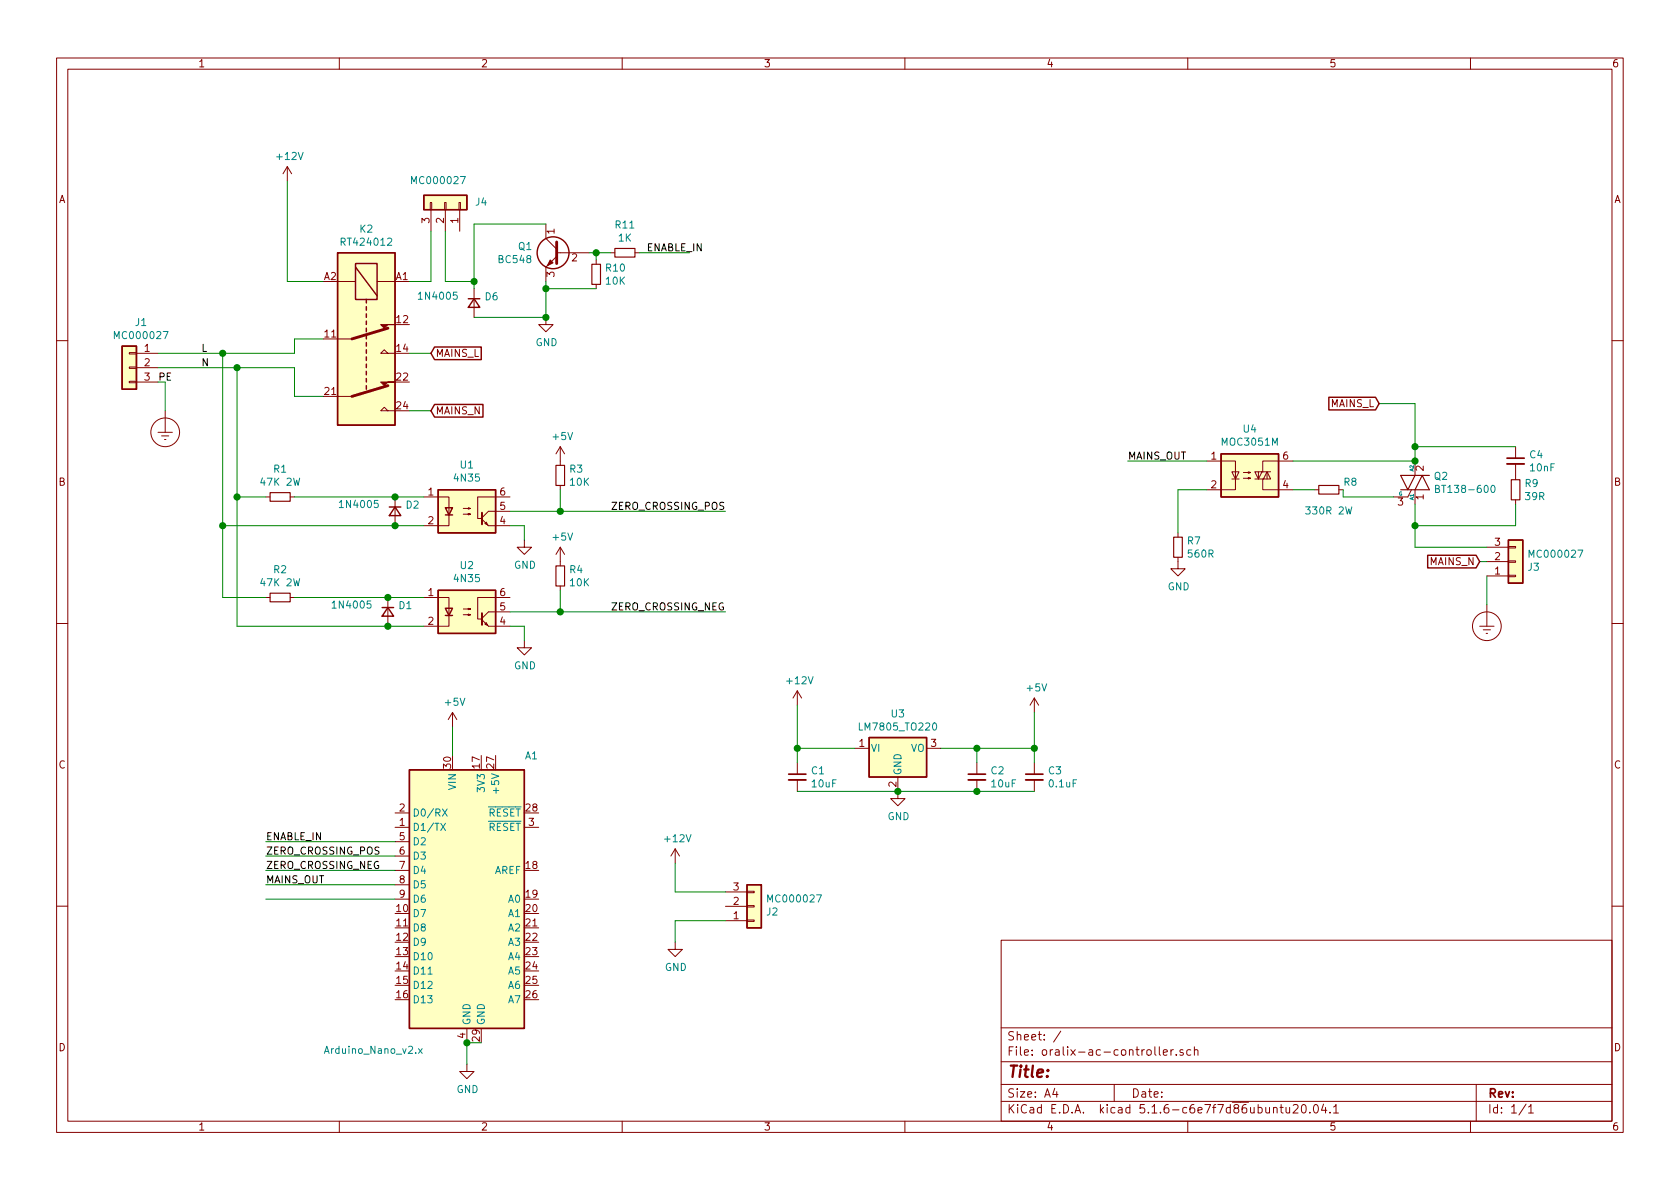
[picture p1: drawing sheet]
EESchema Schematic File Version 4
EELAYER 30 0
EELAYER END
$Descr A4 11693 8268
encoding utf-8
Sheet 1 1
Title ""
Date ""
Rev ""
Comp ""
Comment1 ""
Comment2 ""
Comment3 ""
Comment4 ""
$EndDescr
$Comp
L Connector_Generic:Conn_01x03 J1
U 1 1
P 900 2550
F 0 "J1" H 818 2867 50  0000 C CNN
F 1 "MC000027" H 818 2776 50  0000 C CNN
F 2 "Connector_Phoenix_MSTB:PhoenixContact_MSTBA_2,5_3-G-5,08_1x03_P5.08mm_Horizontal" H 900 2550 50  0001 C CNN
F 3 "~" H 900 2550 50  0001 C CNN
	1    900  2550
	-1   0    0    -1  
$EndComp
Wire Wire Line
	1100 2650 1150 2650
Wire Wire Line
	1150 2650 1150 2850
$Comp
L power:Earth_Protective #PWR01
U 1 1
P 1150 2850
F 0 "#PWR01" H 1400 2600 50  0001 C CNN
F 1 "Earth_Protective" H 1600 2700 50  0001 C CNN
F 2 "" H 1150 2750 50  0001 C CNN
F 3 "~" H 1150 2750 50  0001 C CNN
	1    1150 2850
	1    0    0    -1  
$EndComp
Wire Wire Line
	1100 2450 1550 2450
Wire Wire Line
	1100 2550 1650 2550
Wire Wire Line
	1850 3450 1650 3450
Wire Wire Line
	1650 3450 1650 2550
Wire Wire Line
	1550 2450 1550 3650
$Comp
L Device:R_Small R1
U 1 1
P 1950 3450
F 0 "R1" V 1754 3450 50  0000 C CNN
F 1 "47K 2W" V 1845 3450 50  0000 C CNN
F 2 "Resistor_THT:R_Axial_DIN0516_L15.5mm_D5.0mm_P20.32mm_Horizontal" H 1950 3450 50  0001 C CNN
F 3 "~" H 1950 3450 50  0001 C CNN
	1    1950 3450
	0    1    1    0   
$EndComp
$Comp
L Isolator:4N35 U1
U 1 1
P 3250 3550
F 0 "U1" H 3250 3875 50  0000 C CNN
F 1 "4N35" H 3250 3784 50  0000 C CNN
F 2 "Package_DIP:DIP-6_W7.62mm" H 3050 3350 50  0001 L CIN
F 3 "https://www.vishay.com/docs/81181/4n35.pdf" H 3250 3550 50  0001 L CNN
	1    3250 3550
	1    0    0    -1  
$EndComp
$Comp
L Relay_SolidState:MOC3051M U4
U 1 1
P 8700 3300
F 0 "U4" H 8700 3625 50  0000 C CNN
F 1 "MOC3051M" H 8700 3534 50  0000 C CNN
F 2 "Package_DIP:DIP-6_W7.62mm" H 8500 3100 50  0001 L CIN
F 3 "http://www.fairchildsemi.com/ds/MO/MOC3052M.pdf" H 8700 3300 50  0001 L CNN
	1    8700 3300
	1    0    0    -1  
$EndComp
Wire Wire Line
	8400 3400 8200 3400
Wire Wire Line
	8200 3400 8200 3700
$Comp
L Device:R_Small R7
U 1 1
P 8200 3800
F 0 "R7" H 8259 3846 50  0000 L CNN
F 1 "560R" H 8259 3755 50  0000 L CNN
F 2 "Resistor_THT:R_Axial_DIN0207_L6.3mm_D2.5mm_P10.16mm_Horizontal" H 8200 3800 50  0001 C CNN
F 3 "~" H 8200 3800 50  0001 C CNN
	1    8200 3800
	1    0    0    -1  
$EndComp
$Comp
L power:GND #PWR014
U 1 1
P 8200 3900
F 0 "#PWR014" H 8200 3650 50  0001 C CNN
F 1 "GND" H 8205 3727 50  0000 C CNN
F 2 "" H 8200 3900 50  0001 C CNN
F 3 "" H 8200 3900 50  0001 C CNN
	1    8200 3900
	1    0    0    -1  
$EndComp
$Comp
L Triac_Thyristor:BT138-600 Q2
U 1 1
P 9850 3350
F 0 "Q2" H 9978 3396 50  0000 L CNN
F 1 "BT138-600" H 9978 3305 50  0000 L CNN
F 2 "Package_TO_SOT_THT:TO-220-3_Vertical" H 10050 3275 50  0001 L CIN
F 3 "https://assets.nexperia.com/documents/data-sheet/BT138_SER_D_E.pdf" H 9850 3350 50  0001 L CNN
	1    9850 3350
	1    0    0    -1  
$EndComp
Wire Wire Line
	9000 3400 9150 3400
$Comp
L Device:R_Small R8
U 1 1
P 9250 3400
F 0 "R8" V 9300 3250 50  0000 C CNN
F 1 "330R 2W" V 9100 3400 50  0000 C CNN
F 2 "Resistor_THT:R_Axial_DIN0516_L15.5mm_D5.0mm_P20.32mm_Horizontal" H 9250 3400 50  0001 C CNN
F 3 "~" H 9250 3400 50  0001 C CNN
	1    9250 3400
	0    -1   -1   0   
$EndComp
Wire Wire Line
	9850 3500 9850 3650
Wire Wire Line
	9850 3200 9850 3100
Connection ~ 9850 3200
Wire Wire Line
	9850 2800 9600 2800
$Comp
L Connector_Generic:Conn_01x03 J3
U 1 1
P 10550 3900
F 0 "J3" H 10630 3942 50  0000 L CNN
F 1 "MC000027" H 10630 3851 50  0000 L CNN
F 2 "Connector_Phoenix_MSTB:PhoenixContact_MSTBA_2,5_3-G-5,08_1x03_P5.08mm_Horizontal" H 10550 3900 50  0001 C CNN
F 3 "~" H 10550 3900 50  0001 C CNN
	1    10550 3900
	1    0    0    1   
$EndComp
Wire Wire Line
	10350 3900 10300 3900
Wire Wire Line
	9850 3800 10350 3800
Wire Wire Line
	10350 4000 10350 4200
$Comp
L power:Earth_Protective #PWR016
U 1 1
P 10350 4200
F 0 "#PWR016" H 10600 3950 50  0001 C CNN
F 1 "Earth_Protective" H 10800 4050 50  0001 C CNN
F 2 "" H 10350 4100 50  0001 C CNN
F 3 "~" H 10350 4100 50  0001 C CNN
	1    10350 4200
	1    0    0    -1  
$EndComp
$Comp
L Device:C_Small C4
U 1 1
P 10550 3200
F 0 "C4" H 10642 3246 50  0000 L CNN
F 1 "10nF" H 10642 3155 50  0000 L CNN
F 2 "Capacitor_THT:C_Rect_L16.5mm_W4.7mm_P15.00mm_MKT" H 10550 3200 50  0001 C CNN
F 3 "~" H 10550 3200 50  0001 C CNN
	1    10550 3200
	1    0    0    -1  
$EndComp
$Comp
L Device:R_Small R9
U 1 1
P 10550 3400
F 0 "R9" H 10609 3446 50  0000 L CNN
F 1 "39R" H 10609 3355 50  0000 L CNN
F 2 "Resistor_THT:R_Axial_DIN0207_L6.3mm_D2.5mm_P10.16mm_Horizontal" H 10550 3400 50  0001 C CNN
F 3 "~" H 10550 3400 50  0001 C CNN
	1    10550 3400
	1    0    0    -1  
$EndComp
Wire Wire Line
	10550 3500 10550 3650
Wire Wire Line
	10550 3650 9850 3650
Connection ~ 9850 3650
Wire Wire Line
	9850 3650 9850 3800
Wire Wire Line
	10550 3100 9850 3100
Connection ~ 9850 3100
Wire Wire Line
	7850 3200 8400 3200
Text Label 7850 3200 0    50   ~ 0
MAINS_OUT
Text GLabel 9600 2800 0    50   Input ~ 0
MAINS_L
Text GLabel 10300 3900 0    50   Input ~ 0
MAINS_N
$Comp
L power:+5V #PWR07
U 1 1
P 3900 3200
F 0 "#PWR07" H 3900 3050 50  0001 C CNN
F 1 "+5V" H 3915 3373 50  0000 C CNN
F 2 "" H 3900 3200 50  0001 C CNN
F 3 "" H 3900 3200 50  0001 C CNN
	1    3900 3200
	1    0    0    -1  
$EndComp
$Comp
L Device:R_Small R3
U 1 1
P 3900 3300
F 0 "R3" H 3959 3346 50  0000 L CNN
F 1 "10K" H 3959 3255 50  0000 L CNN
F 2 "Resistor_THT:R_Axial_DIN0207_L6.3mm_D2.5mm_P10.16mm_Horizontal" H 3900 3300 50  0001 C CNN
F 3 "~" H 3900 3300 50  0001 C CNN
	1    3900 3300
	1    0    0    -1  
$EndComp
Wire Wire Line
	3550 3550 3900 3550
Wire Wire Line
	3900 3550 3900 3400
Wire Wire Line
	3550 3650 3650 3650
Wire Wire Line
	3650 3650 3650 3750
$Comp
L power:GND #PWR05
U 1 1
P 3650 3750
F 0 "#PWR05" H 3650 3500 50  0001 C CNN
F 1 "GND" H 3655 3577 50  0000 C CNN
F 2 "" H 3650 3750 50  0001 C CNN
F 3 "" H 3650 3750 50  0001 C CNN
	1    3650 3750
	1    0    0    -1  
$EndComp
Connection ~ 3900 3550
Text Label 1850 5950 0    50   ~ 0
ZERO_CROSSING_POS
Wire Wire Line
	3900 3550 5050 3550
Wire Wire Line
	9000 3200 9850 3200
Wire Wire Line
	9350 3400 9350 3450
Wire Wire Line
	9350 3450 9700 3450
Wire Wire Line
	9850 2800 9850 3100
$Comp
L MCU_Module:Arduino_Nano_v2.x A1
U 1 1
P 3250 6250
F 0 "A1" H 3700 7250 50  0000 C CNN
F 1 "Arduino_Nano_v2.x" H 2600 5200 50  0000 C CNN
F 2 "Module:Arduino_Nano" H 3250 6250 50  0001 C CIN
F 3 "https://www.arduino.cc/en/uploads/Main/ArduinoNanoManual23.pdf" H 3250 6250 50  0001 C CNN
	1    3250 6250
	1    0    0    -1  
$EndComp
$Comp
L power:GND #PWR03
U 1 1
P 3250 7400
F 0 "#PWR03" H 3250 7150 50  0001 C CNN
F 1 "GND" H 3255 7227 50  0000 C CNN
F 2 "" H 3250 7400 50  0001 C CNN
F 3 "" H 3250 7400 50  0001 C CNN
	1    3250 7400
	1    0    0    -1  
$EndComp
Wire Wire Line
	3250 7400 3250 7250
Wire Wire Line
	3250 7250 3350 7250
Connection ~ 3250 7250
Wire Wire Line
	1850 5850 2750 5850
Wire Wire Line
	2750 6150 1850 6150
Wire Wire Line
	2750 6250 1850 6250
Text Label 1850 5850 0    50   ~ 0
ENABLE_IN
Text Label 1850 6150 0    50   ~ 0
MAINS_OUT
$Comp
L Connector_Generic:Conn_01x03 J2
U 1 1
P 5250 6300
F 0 "J2" H 5330 6342 50  0000 L CNN
F 1 "MC000027" H 5330 6251 50  0000 L CNN
F 2 "Connector_Phoenix_MSTB:PhoenixContact_MSTBA_2,5_3-G-5,08_1x03_P5.08mm_Horizontal" H 5250 6300 50  0001 C CNN
F 3 "~" H 5250 6300 50  0001 C CNN
	1    5250 6300
	1    0    0    1   
$EndComp
Wire Wire Line
	5050 6200 4700 6200
Wire Wire Line
	4700 6200 4700 6000
$Comp
L power:+12V #PWR08
U 1 1
P 4700 6000
F 0 "#PWR08" H 4700 5850 50  0001 C CNN
F 1 "+12V" H 4715 6173 50  0000 C CNN
F 2 "" H 4700 6000 50  0001 C CNN
F 3 "" H 4700 6000 50  0001 C CNN
	1    4700 6000
	1    0    0    -1  
$EndComp
Wire Wire Line
	5050 6400 4700 6400
Wire Wire Line
	4700 6400 4700 6550
$Comp
L power:GND #PWR09
U 1 1
P 4700 6550
F 0 "#PWR09" H 4700 6300 50  0001 C CNN
F 1 "GND" H 4705 6377 50  0000 C CNN
F 2 "" H 4700 6550 50  0001 C CNN
F 3 "" H 4700 6550 50  0001 C CNN
	1    4700 6550
	1    0    0    -1  
$EndComp
$Comp
L Regulator_Linear:LM7805_TO220 U3
U 1 1
P 6250 5200
F 0 "U3" H 6250 5442 50  0000 C CNN
F 1 "LM7805_TO220" H 6250 5351 50  0000 C CNN
F 2 "Package_TO_SOT_THT:TO-220-3_Vertical" H 6250 5425 50  0001 C CIN
F 3 "http://www.fairchildsemi.com/ds/LM/LM7805.pdf" H 6250 5150 50  0001 C CNN
	1    6250 5200
	1    0    0    -1  
$EndComp
Wire Wire Line
	5950 5200 5550 5200
Wire Wire Line
	5550 5200 5550 4900
$Comp
L power:+12V #PWR012
U 1 1
P 5550 4900
F 0 "#PWR012" H 5550 4750 50  0001 C CNN
F 1 "+12V" H 5565 5073 50  0000 C CNN
F 2 "" H 5550 4900 50  0001 C CNN
F 3 "" H 5550 4900 50  0001 C CNN
	1    5550 4900
	1    0    0    -1  
$EndComp
$Comp
L power:GND #PWR013
U 1 1
P 6250 5500
F 0 "#PWR013" H 6250 5250 50  0001 C CNN
F 1 "GND" H 6255 5327 50  0000 C CNN
F 2 "" H 6250 5500 50  0001 C CNN
F 3 "" H 6250 5500 50  0001 C CNN
	1    6250 5500
	1    0    0    -1  
$EndComp
$Comp
L Device:C_Small C1
U 1 1
P 5550 5400
F 0 "C1" H 5642 5446 50  0000 L CNN
F 1 "10uF" H 5642 5355 50  0000 L CNN
F 2 "Capacitor_THT:C_Disc_D8.0mm_W2.5mm_P5.00mm" H 5550 5400 50  0001 C CNN
F 3 "~" H 5550 5400 50  0001 C CNN
	1    5550 5400
	1    0    0    -1  
$EndComp
Wire Wire Line
	5550 5300 5550 5200
Connection ~ 5550 5200
Wire Wire Line
	5550 5500 6250 5500
Connection ~ 6250 5500
$Comp
L Device:C_Small C2
U 1 1
P 6800 5400
F 0 "C2" H 6892 5446 50  0000 L CNN
F 1 "10uF" H 6892 5355 50  0000 L CNN
F 2 "Capacitor_THT:C_Disc_D8.0mm_W2.5mm_P5.00mm" H 6800 5400 50  0001 C CNN
F 3 "~" H 6800 5400 50  0001 C CNN
	1    6800 5400
	1    0    0    -1  
$EndComp
Wire Wire Line
	6550 5200 6800 5200
Wire Wire Line
	6800 5300 6800 5200
Connection ~ 6800 5200
Wire Wire Line
	6800 5200 7200 5200
Wire Wire Line
	6800 5500 6250 5500
$Comp
L Device:C_Small C3
U 1 1
P 7200 5400
F 0 "C3" H 7292 5446 50  0000 L CNN
F 1 "0.1uF" H 7292 5355 50  0000 L CNN
F 2 "Capacitor_THT:C_Disc_D8.0mm_W2.5mm_P5.00mm" H 7200 5400 50  0001 C CNN
F 3 "~" H 7200 5400 50  0001 C CNN
	1    7200 5400
	1    0    0    -1  
$EndComp
Wire Wire Line
	7200 5200 7200 5300
Wire Wire Line
	7200 5500 6800 5500
Connection ~ 6800 5500
Wire Wire Line
	7200 5200 7200 4950
Connection ~ 7200 5200
$Comp
L power:+5V #PWR015
U 1 1
P 7200 4950
F 0 "#PWR015" H 7200 4800 50  0001 C CNN
F 1 "+5V" H 7215 5123 50  0000 C CNN
F 2 "" H 7200 4950 50  0001 C CNN
F 3 "" H 7200 4950 50  0001 C CNN
	1    7200 4950
	1    0    0    -1  
$EndComp
$Comp
L power:+5V #PWR02
U 1 1
P 3150 5050
F 0 "#PWR02" H 3150 4900 50  0001 C CNN
F 1 "+5V" H 3165 5223 50  0000 C CNN
F 2 "" H 3150 5050 50  0001 C CNN
F 3 "" H 3150 5050 50  0001 C CNN
	1    3150 5050
	1    0    0    -1  
$EndComp
Wire Wire Line
	3150 5050 3150 5250
$Comp
L Relay:RT42xxxx K2
U 1 1
P 2550 2350
F 0 "K2" V 1783 2350 50  0000 C CNN
F 1 "RT424012" V 1874 2350 50  0000 C CNN
F 2 "Relay_THT:Relay_DPDT_Schrack-RT2-FormC_RM5mm" H 2550 2350 50  0001 C CNN
F 3 "http://www.te.com/commerce/DocumentDelivery/DDEController?Action=showdoc&DocId=Data+Sheet%7FRT2%7F1014%7Fpdf%7FEnglish%7FENG_DS_RT2_1014.pdf%7F6-1393243-3" H 2550 2350 50  0001 C CNN
	1    2550 2350
	0    1    1    0   
$EndComp
Wire Wire Line
	1550 2450 2050 2450
Wire Wire Line
	2050 2450 2050 2350
Wire Wire Line
	2050 2350 2250 2350
Connection ~ 1550 2450
Wire Wire Line
	1650 2550 2050 2550
Wire Wire Line
	2050 2550 2050 2750
Wire Wire Line
	2050 2750 2250 2750
Connection ~ 1650 2550
Wire Wire Line
	2850 2450 3000 2450
Wire Wire Line
	2850 2850 3000 2850
$Comp
L power:+12V #PWR017
U 1 1
P 2000 1250
F 0 "#PWR017" H 2000 1100 50  0001 C CNN
F 1 "+12V" H 2015 1423 50  0000 C CNN
F 2 "" H 2000 1250 50  0001 C CNN
F 3 "" H 2000 1250 50  0001 C CNN
	1    2000 1250
	1    0    0    -1  
$EndComp
Wire Wire Line
	2000 1250 2000 1950
Wire Wire Line
	2000 1950 2250 1950
$Comp
L Connector_Generic:Conn_01x03 J4
U 1 1
P 3100 1400
F 0 "J4" V 3100 1650 50  0000 C CNN
F 1 "MC000027" V 3250 1350 50  0000 C CNN
F 2 "Connector_Phoenix_MSTB:PhoenixContact_MSTBA_2,5_3-G-5,08_1x03_P5.08mm_Horizontal" H 3100 1400 50  0001 C CNN
F 3 "~" H 3100 1400 50  0001 C CNN
	1    3100 1400
	0    1    -1   0   
$EndComp
Wire Wire Line
	2850 1950 3000 1950
Wire Wire Line
	3000 1950 3000 1600
Wire Wire Line
	3100 1600 3100 1950
$Comp
L Device:D_Small D6
U 1 1
P 3300 2100
F 0 "D6" V 3254 2170 50  0000 L CNN
F 1 "1N4005" V 3250 1700 50  0000 L CNN
F 2 "Diode_THT:D_DO-41_SOD81_P7.62mm_Horizontal" V 3300 2100 50  0001 C CNN
F 3 "~" V 3300 2100 50  0001 C CNN
	1    3300 2100
	0    1    1    0   
$EndComp
Wire Wire Line
	3300 1950 3300 2000
Wire Wire Line
	3100 1950 3300 1950
$Comp
L Device:R_Small R11
U 1 1
P 4350 1750
F 0 "R11" V 4154 1750 50  0000 C CNN
F 1 "1K" V 4245 1750 50  0000 C CNN
F 2 "Resistor_THT:R_Axial_DIN0207_L6.3mm_D2.5mm_P10.16mm_Horizontal" H 4350 1750 50  0001 C CNN
F 3 "~" H 4350 1750 50  0001 C CNN
	1    4350 1750
	0    1    1    0   
$EndComp
$Comp
L Device:R_Small R10
U 1 1
P 4150 1900
F 0 "R10" H 4209 1946 50  0000 L CNN
F 1 "10K" H 4209 1855 50  0000 L CNN
F 2 "Resistor_THT:R_Axial_DIN0207_L6.3mm_D2.5mm_P10.16mm_Horizontal" H 4150 1900 50  0001 C CNN
F 3 "~" H 4150 1900 50  0001 C CNN
	1    4150 1900
	1    0    0    -1  
$EndComp
Wire Wire Line
	4100 1750 4150 1750
Wire Wire Line
	4150 1800 4150 1750
Connection ~ 4150 1750
Wire Wire Line
	4150 1750 4250 1750
Wire Wire Line
	4150 2000 3800 2000
Wire Wire Line
	3800 2000 3800 1950
Wire Wire Line
	3300 2200 3800 2200
Wire Wire Line
	3800 2200 3800 2000
Connection ~ 3800 2000
Wire Wire Line
	3300 1950 3300 1550
Wire Wire Line
	3300 1550 3800 1550
Connection ~ 3300 1950
Wire Wire Line
	4450 1750 4800 1750
Text Label 4500 1750 0    50   ~ 0
ENABLE_IN
$Comp
L Transistor_BJT:BC548 Q1
U 1 1
P 3900 1750
F 0 "Q1" H 4091 1796 50  0000 L CNN
F 1 "BC548" H 4091 1705 50  0000 L CNN
F 2 "Package_TO_SOT_THT:TO-92_Inline" H 4100 1675 50  0001 L CIN
F 3 "http://www.fairchildsemi.com/ds/BC/BC547.pdf" H 3900 1750 50  0001 L CNN
	1    3900 1750
	-1   0    0    -1  
$EndComp
Text GLabel 3000 2450 2    50   Input ~ 0
MAINS_L
Text GLabel 3000 2850 2    50   Input ~ 0
MAINS_N
Wire Wire Line
	1550 3650 2750 3650
$Comp
L Isolator:4N35 U2
U 1 1
P 3250 4250
F 0 "U2" H 3250 4575 50  0000 C CNN
F 1 "4N35" H 3250 4484 50  0000 C CNN
F 2 "Package_DIP:DIP-6_W7.62mm" H 3050 4050 50  0001 L CIN
F 3 "https://www.vishay.com/docs/81181/4n35.pdf" H 3250 4250 50  0001 L CNN
	1    3250 4250
	1    0    0    -1  
$EndComp
$Comp
L power:+5V #PWR0101
U 1 1
P 3900 3900
F 0 "#PWR0101" H 3900 3750 50  0001 C CNN
F 1 "+5V" H 3915 4073 50  0000 C CNN
F 2 "" H 3900 3900 50  0001 C CNN
F 3 "" H 3900 3900 50  0001 C CNN
	1    3900 3900
	1    0    0    -1  
$EndComp
$Comp
L Device:R_Small R4
U 1 1
P 3900 4000
F 0 "R4" H 3959 4046 50  0000 L CNN
F 1 "10K" H 3959 3955 50  0000 L CNN
F 2 "Resistor_THT:R_Axial_DIN0207_L6.3mm_D2.5mm_P10.16mm_Horizontal" H 3900 4000 50  0001 C CNN
F 3 "~" H 3900 4000 50  0001 C CNN
	1    3900 4000
	1    0    0    -1  
$EndComp
Wire Wire Line
	3550 4250 3900 4250
Wire Wire Line
	3900 4250 3900 4100
Wire Wire Line
	3550 4350 3650 4350
Wire Wire Line
	3650 4350 3650 4450
$Comp
L power:GND #PWR0102
U 1 1
P 3650 4450
F 0 "#PWR0102" H 3650 4200 50  0001 C CNN
F 1 "GND" H 3655 4277 50  0000 C CNN
F 2 "" H 3650 4450 50  0001 C CNN
F 3 "" H 3650 4450 50  0001 C CNN
	1    3650 4450
	1    0    0    -1  
$EndComp
Connection ~ 3900 4250
Text Label 1850 6050 0    50   ~ 0
ZERO_CROSSING_NEG
Wire Wire Line
	3900 4250 5050 4250
Wire Wire Line
	2050 3450 2750 3450
$Comp
L Device:D_Small D2
U 1 1
P 2750 3550
F 0 "D2" V 2704 3620 50  0000 L CNN
F 1 "1N4005" V 2700 3150 50  0000 L CNN
F 2 "Diode_THT:D_DO-41_SOD81_P7.62mm_Horizontal" V 2750 3550 50  0001 C CNN
F 3 "~" V 2750 3550 50  0001 C CNN
	1    2750 3550
	0    1    1    0   
$EndComp
Connection ~ 2750 3450
Wire Wire Line
	2750 3450 2950 3450
Connection ~ 2750 3650
Wire Wire Line
	2750 3650 2950 3650
$Comp
L Device:D_Small D1
U 1 1
P 2700 4250
F 0 "D1" V 2654 4320 50  0000 L CNN
F 1 "1N4005" V 2650 3850 50  0000 L CNN
F 2 "Diode_THT:D_DO-41_SOD81_P7.62mm_Horizontal" V 2700 4250 50  0001 C CNN
F 3 "~" V 2700 4250 50  0001 C CNN
	1    2700 4250
	0    1    1    0   
$EndComp
Wire Wire Line
	1550 4150 1850 4150
Wire Wire Line
	1550 3650 1550 4150
Connection ~ 1550 3650
Connection ~ 2700 4150
Wire Wire Line
	2700 4150 2950 4150
Wire Wire Line
	1650 4350 1650 3450
Wire Wire Line
	1650 4350 2700 4350
Connection ~ 2700 4350
Wire Wire Line
	2700 4350 2950 4350
Connection ~ 1650 3450
$Comp
L Device:R_Small R2
U 1 1
P 1950 4150
F 0 "R2" V 1754 4150 50  0000 C CNN
F 1 "47K 2W" V 1845 4150 50  0000 C CNN
F 2 "Resistor_THT:R_Axial_DIN0516_L15.5mm_D5.0mm_P20.32mm_Horizontal" H 1950 4150 50  0001 C CNN
F 3 "~" H 1950 4150 50  0001 C CNN
	1    1950 4150
	0    1    1    0   
$EndComp
Wire Wire Line
	2050 4150 2700 4150
Wire Wire Line
	1850 5950 2750 5950
Wire Wire Line
	1850 6050 2750 6050
Text Label 4250 3550 0    50   ~ 0
ZERO_CROSSING_POS
Text Label 4250 4250 0    50   ~ 0
ZERO_CROSSING_NEG
$Comp
L power:GND #PWR0103
U 1 1
P 3800 2200
F 0 "#PWR0103" H 3800 1950 50  0001 C CNN
F 1 "GND" H 3805 2027 50  0000 C CNN
F 2 "" H 3800 2200 50  0001 C CNN
F 3 "" H 3800 2200 50  0001 C CNN
	1    3800 2200
	1    0    0    -1  
$EndComp
Connection ~ 3800 2200
Text Label 1400 2450 0    50   ~ 0
L
Text Label 1400 2550 0    50   ~ 0
N
Text Label 1100 2650 0    50   ~ 0
PE
$EndSCHEMATC
